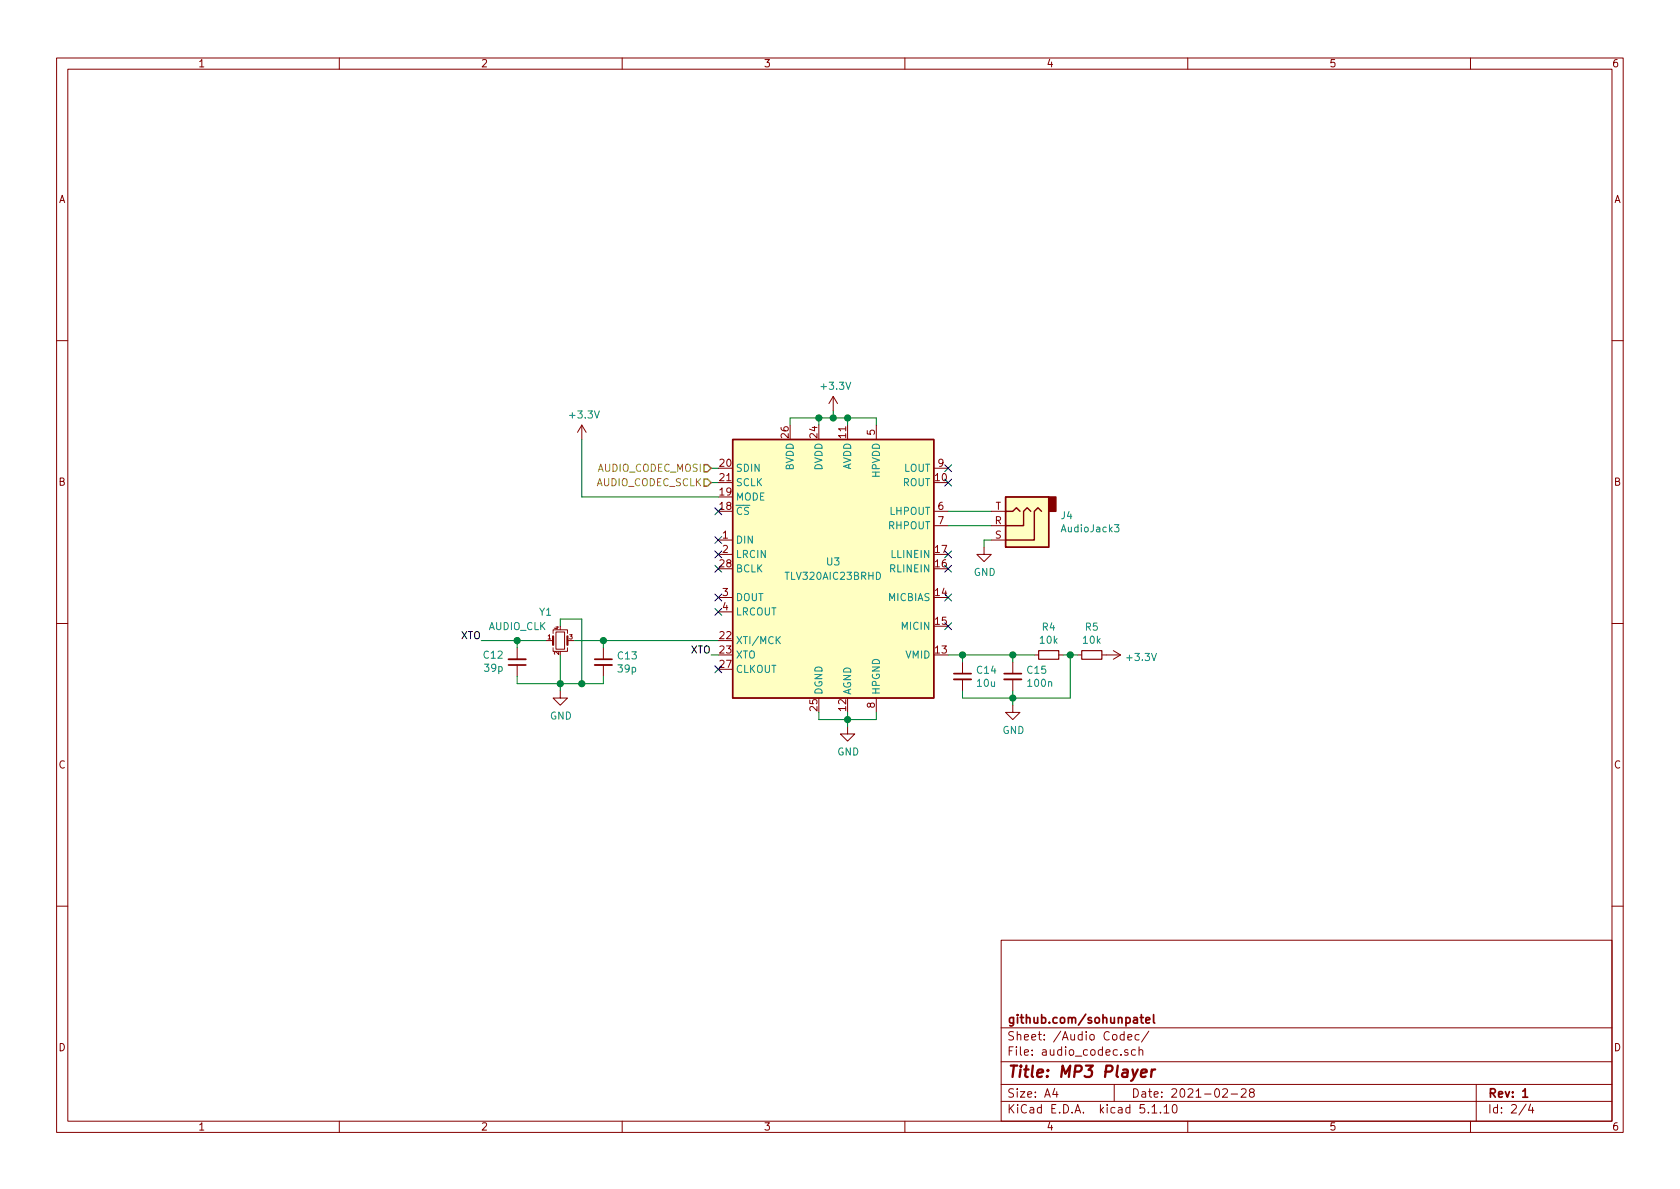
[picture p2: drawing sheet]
EESchema Schematic File Version 4
EELAYER 30 0
EELAYER END
$Descr A4 11693 8268
encoding utf-8
Sheet 2 4
Title "MP3 Player"
Date "2021-02-28"
Rev "1"
Comp "github.com/sohunpatel"
Comment1 ""
Comment2 ""
Comment3 ""
Comment4 ""
$EndDescr
$Comp
L Audio:TLV320AIC23BRHD U3
U 1 1
P 5800 3950
F 0 "U3" H 5800 4000 50  0000 C CNN
F 1 "TLV320AIC23BRHD" H 5800 3900 50  0000 C CNN
F 2 "Package_DFN_QFN:QFN-28-1EP_5x5mm_P0.5mm_EP3.35x3.35mm" H 5800 3950 50  0001 C CIN
F 3 "http://www.ti.com/lit/ds/symlink/tlv320aic23b.pdf" H 5800 3950 50  0001 C CNN
	1    5800 3950
	1    0    0    -1  
$EndComp
Wire Wire Line
	5900 5050 5900 5000
Wire Wire Line
	5900 5000 5700 5000
Wire Wire Line
	5700 5000 5700 4950
Wire Wire Line
	5900 4950 5900 5000
Connection ~ 5900 5000
Wire Wire Line
	5900 5000 6100 5000
Wire Wire Line
	6100 5000 6100 4950
NoConn ~ 6600 3850
NoConn ~ 6600 3950
$Comp
L Connector:AudioJack3 J4
U 1 1
P 7100 3650
F 0 "J4" H 6820 3583 50  0000 R CNN
F 1 "AudioJack3" H 6820 3674 50  0000 R CNN
F 2 "Connector_Audio:Jack_3.5mm_CUI_SJ-3523-SMT_Horizontal" H 7100 3650 50  0001 C CNN
F 3 "~" H 7100 3650 50  0001 C CNN
	1    7100 3650
	-1   0    0    1   
$EndComp
NoConn ~ 6600 4350
Wire Wire Line
	4950 3250 5000 3250
Wire Wire Line
	4950 3350 5000 3350
$Comp
L power:+3.3V #PWR013
U 1 1
P 4050 3050
F 0 "#PWR013" H 4050 2900 50  0001 C CNN
F 1 "+3.3V" H 4065 3223 50  0000 C CNN
F 2 "" H 4050 3050 50  0001 C CNN
F 3 "" H 4050 3050 50  0001 C CNN
	1    4050 3050
	1    0    0    -1  
$EndComp
Wire Wire Line
	4050 3450 5000 3450
Wire Wire Line
	4050 3050 4050 3450
NoConn ~ 5000 3750
NoConn ~ 5000 3850
NoConn ~ 5000 3950
NoConn ~ 5000 4150
NoConn ~ 5000 4250
$Comp
L power:+3.3V #PWR018
U 1 1
P 7700 4550
F 0 "#PWR018" H 7700 4400 50  0001 C CNN
F 1 "+3.3V" V 7715 4678 50  0000 L CNN
F 2 "" H 7700 4550 50  0001 C CNN
F 3 "" H 7700 4550 50  0001 C CNN
	1    7700 4550
	0    1    1    0   
$EndComp
$Comp
L Device:R_Small R5
U 1 1
P 7600 4550
F 0 "R5" V 7404 4550 50  0000 C CNN
F 1 "10k" V 7495 4550 50  0000 C CNN
F 2 "Resistor_SMD:R_1206_3216Metric" H 7600 4550 50  0001 C CNN
F 3 "~" H 7600 4550 50  0001 C CNN
	1    7600 4550
	0    1    1    0   
$EndComp
$Comp
L Device:R_Small R4
U 1 1
P 7300 4550
F 0 "R4" V 7104 4550 50  0000 C CNN
F 1 "10k" V 7195 4550 50  0000 C CNN
F 2 "Resistor_SMD:R_1206_3216Metric" H 7300 4550 50  0001 C CNN
F 3 "~" H 7300 4550 50  0001 C CNN
	1    7300 4550
	0    1    1    0   
$EndComp
$Comp
L Device:C_Small C14
U 1 1
P 6700 4700
F 0 "C14" H 6792 4746 50  0000 L CNN
F 1 "10u" H 6792 4655 50  0000 L CNN
F 2 "Capacitor_SMD:C_0805_2012Metric" H 6700 4700 50  0001 C CNN
F 3 "~" H 6700 4700 50  0001 C CNN
	1    6700 4700
	1    0    0    -1  
$EndComp
$Comp
L Device:C_Small C15
U 1 1
P 7050 4700
F 0 "C15" H 7142 4746 50  0000 L CNN
F 1 "100n" H 7142 4655 50  0000 L CNN
F 2 "Capacitor_SMD:C_0402_1005Metric" H 7050 4700 50  0001 C CNN
F 3 "~" H 7050 4700 50  0001 C CNN
	1    7050 4700
	1    0    0    -1  
$EndComp
Wire Wire Line
	7200 4550 7050 4550
Wire Wire Line
	6700 4550 6700 4600
Connection ~ 6700 4550
Wire Wire Line
	6700 4550 6600 4550
Wire Wire Line
	7050 4600 7050 4550
Connection ~ 7050 4550
Wire Wire Line
	7050 4550 6700 4550
$Comp
L power:GND #PWR017
U 1 1
P 7050 4900
F 0 "#PWR017" H 7050 4650 50  0001 C CNN
F 1 "GND" H 7055 4727 50  0000 C CNN
F 2 "" H 7050 4900 50  0001 C CNN
F 3 "" H 7050 4900 50  0001 C CNN
	1    7050 4900
	1    0    0    -1  
$EndComp
Wire Wire Line
	7400 4550 7450 4550
Wire Wire Line
	7050 4800 7050 4850
Wire Wire Line
	7050 4850 6700 4850
Wire Wire Line
	6700 4850 6700 4800
Connection ~ 7050 4850
Wire Wire Line
	7050 4850 7050 4900
Wire Wire Line
	7450 4550 7450 4850
Wire Wire Line
	7450 4850 7050 4850
Connection ~ 7450 4550
Wire Wire Line
	7450 4550 7500 4550
NoConn ~ 5000 4650
$Comp
L Device:Crystal_GND24_Small Y1
U 1 1
P 3900 4450
F 0 "Y1" H 3750 4650 50  0000 L CNN
F 1 "AUDIO_CLK" H 3400 4550 50  0000 L CNN
F 2 "Crystal:Crystal_SMD_3225-4Pin_3.2x2.5mm" H 3900 4450 50  0001 C CNN
F 3 "~" H 3900 4450 50  0001 C CNN
	1    3900 4450
	1    0    0    -1  
$EndComp
Wire Wire Line
	4950 4550 5000 4550
$Comp
L Device:C_Small C12
U 1 1
P 3600 4600
F 0 "C12" H 3509 4554 50  0000 R CNN
F 1 "39p" H 3509 4645 50  0000 R CNN
F 2 "Capacitor_SMD:C_0603_1608Metric" H 3600 4600 50  0001 C CNN
F 3 "~" H 3600 4600 50  0001 C CNN
	1    3600 4600
	1    0    0    1   
$EndComp
$Comp
L Device:C_Small C13
U 1 1
P 4200 4600
F 0 "C13" H 4292 4646 50  0000 L CNN
F 1 "39p" H 4292 4555 50  0000 L CNN
F 2 "Capacitor_SMD:C_0603_1608Metric" H 4200 4600 50  0001 C CNN
F 3 "~" H 4200 4600 50  0001 C CNN
	1    4200 4600
	1    0    0    -1  
$EndComp
Wire Wire Line
	3350 4450 3600 4450
Wire Wire Line
	3600 4500 3600 4450
Connection ~ 3600 4450
Wire Wire Line
	3600 4450 3800 4450
$Comp
L power:GND #PWR012
U 1 1
P 3900 4800
F 0 "#PWR012" H 3900 4550 50  0001 C CNN
F 1 "GND" H 3905 4627 50  0000 C CNN
F 2 "" H 3900 4800 50  0001 C CNN
F 3 "" H 3900 4800 50  0001 C CNN
	1    3900 4800
	1    0    0    -1  
$EndComp
Wire Wire Line
	3600 4700 3600 4750
Wire Wire Line
	3600 4750 3900 4750
Wire Wire Line
	4200 4750 4200 4700
Wire Wire Line
	3900 4800 3900 4750
Connection ~ 3900 4750
Wire Wire Line
	3900 4750 4050 4750
Wire Wire Line
	3900 4550 3900 4750
Wire Wire Line
	4200 4450 4200 4500
Connection ~ 4200 4450
Wire Wire Line
	4200 4450 4000 4450
Wire Wire Line
	3900 4350 3900 4300
Wire Wire Line
	3900 4300 4050 4300
Wire Wire Line
	4050 4300 4050 4750
Connection ~ 4050 4750
Wire Wire Line
	4050 4750 4200 4750
$Comp
L power:GND #PWR016
U 1 1
P 6850 3800
F 0 "#PWR016" H 6850 3550 50  0001 C CNN
F 1 "GND" H 6855 3627 50  0000 C CNN
F 2 "" H 6850 3800 50  0001 C CNN
F 3 "" H 6850 3800 50  0001 C CNN
	1    6850 3800
	1    0    0    -1  
$EndComp
Wire Wire Line
	6850 3800 6850 3750
Wire Wire Line
	6850 3750 6900 3750
Wire Wire Line
	6900 3650 6600 3650
Wire Wire Line
	6600 3550 6900 3550
NoConn ~ 6600 4150
NoConn ~ 6600 3350
NoConn ~ 6600 3250
Wire Wire Line
	4200 4450 5000 4450
Text Label 4950 4550 2    50   ~ 0
XTO
Text Label 3350 4450 2    50   ~ 0
XTO
Text HLabel 4950 3250 0    50   Input ~ 0
AUDIO_CODEC_MOSI
Text HLabel 4950 3350 0    50   Input ~ 0
AUDIO_CODEC_SCLK
$Comp
L power:GND #PWR015
U 1 1
P 5900 5050
F 0 "#PWR015" H 5900 4800 50  0001 C CNN
F 1 "GND" H 5905 4877 50  0000 C CNN
F 2 "" H 5900 5050 50  0001 C CNN
F 3 "" H 5900 5050 50  0001 C CNN
	1    5900 5050
	1    0    0    -1  
$EndComp
NoConn ~ 5000 3550
Wire Wire Line
	6100 2900 6100 2950
$Comp
L power:+3.3V #PWR014
U 1 1
P 5800 2850
F 0 "#PWR014" H 5800 2700 50  0001 C CNN
F 1 "+3.3V" H 5815 3023 50  0000 C CNN
F 2 "" H 5800 2850 50  0001 C CNN
F 3 "" H 5800 2850 50  0001 C CNN
	1    5800 2850
	1    0    0    -1  
$EndComp
Wire Wire Line
	5500 2950 5500 2900
Wire Wire Line
	5700 2900 5700 2950
Wire Wire Line
	5500 2900 5700 2900
Connection ~ 5700 2900
Wire Wire Line
	5700 2900 5800 2900
Wire Wire Line
	5800 2900 5800 2850
Connection ~ 5800 2900
Wire Wire Line
	5800 2900 5900 2900
Wire Wire Line
	5900 2900 6100 2900
Connection ~ 5900 2900
Wire Wire Line
	5900 2950 5900 2900
$EndSCHEMATC
